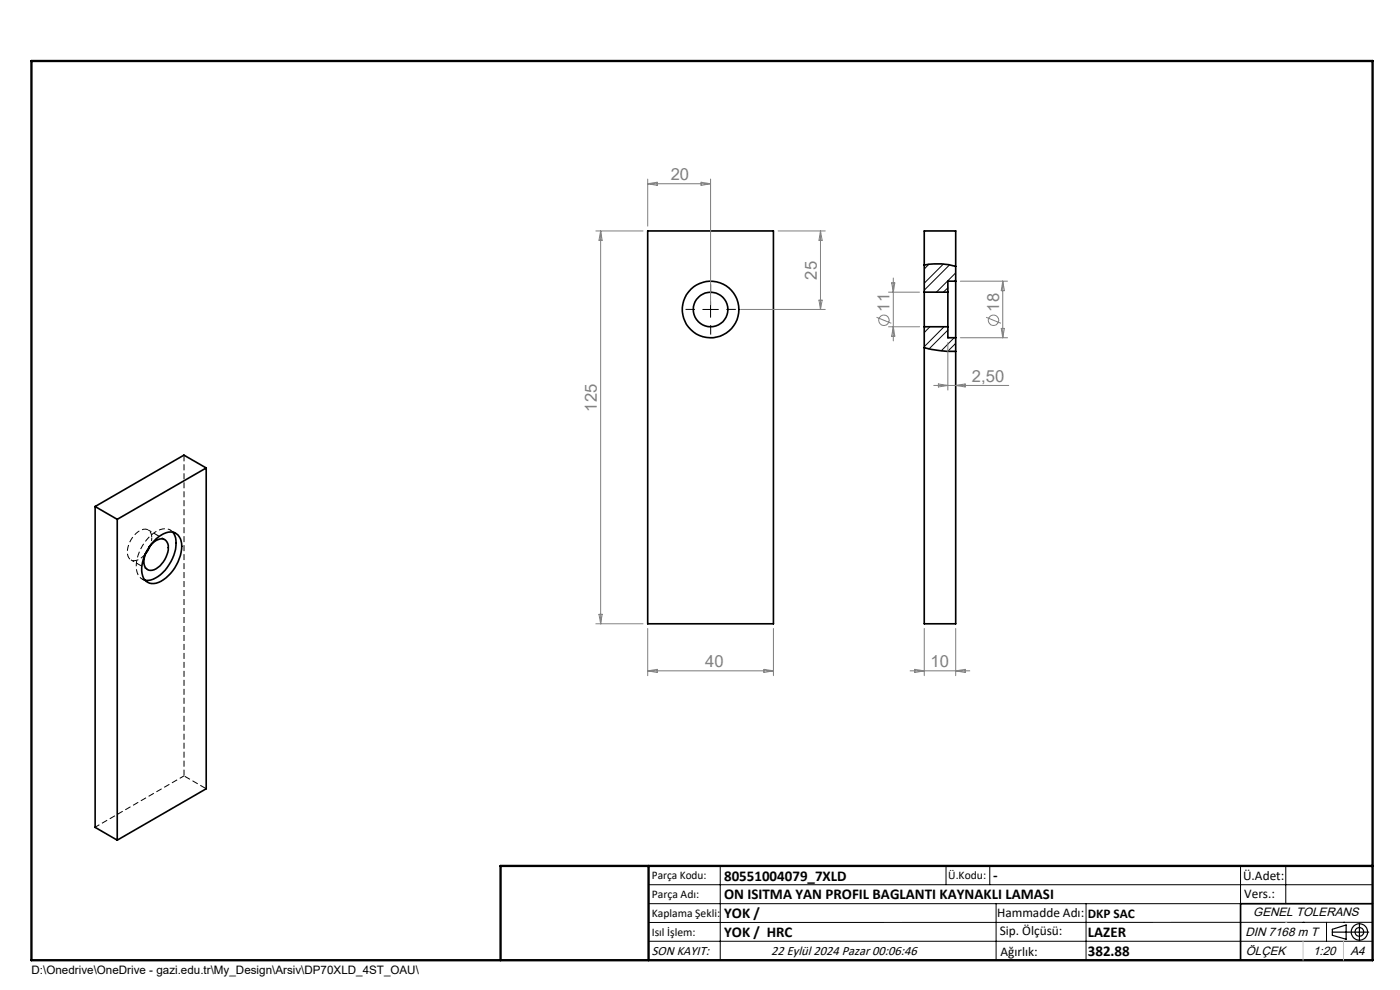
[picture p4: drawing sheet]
<svg xmlns="http://www.w3.org/2000/svg" width="297mm" height="210mm" viewBox="0 0 297 210" stroke-linecap="round" stroke-linejoin="round" font-family="sans-serif">
<g fill="none" stroke="#000" stroke-width=".35">
<path d="M137.4 49h26.7v83.3h-26.7zM196.1 56.2a14.5 14.5 0 0 1 6.6 .3M202.7 59.6v12M202.7 59.6v-10.6h-6.6v13M202.7 59.6h-1.6v2.4M196.1 73.8a24.3 24.3 0 0 0 6.6 .7M196.1 62v7.3M196.1 69.3v63h6.6v-60.7M196.1 69.3h5M196.1 62h5M201.1 62v7.3M201.1 69.3v2.3h1.6"/>
<path d="M43.7 99.3l-4.7-2.8-18.8 10.9M43.7 99.3l-18.8 10.9M43.7 99.3v68l-18.8 10.9M20.2 107.4l4.7 2.8M20.2 107.4v68.1l4.7 2.7M24.9 110.2v68M31.6 116a3.2 3.2 0 0 1 3-1.6 2.08 2.08 0 0 1 1 2.7 5.4 5.4 0 0 1-3.3 3.9 1.67 1.67 0 0 1-1.7-2.3l.4-1.5M31.9 115.8l-1 1.7M33.1 114.3a4 4 0 0 1 4-1.3 3.1 3.1 0 0 1 1.4 3.5 8.8 8.8 0 0 1-5.4 7.2 2.42 2.42 0 0 1-3-2.6 9.3 9.3 0 0 1 3-6.8zM36.7 112.9a5.6 5.6 0 0 1-.1 5.6 7.6 7.6 0 0 1-5.1 4.6h-.7M291.2 191.7h-28v12"/>
<circle cx="150.7" cy="65.7" r="6"/>
<circle cx="150.7" cy="65.7" r="3.7"/>
</g>
<path d="M36.7 112.9a2.64 2.64 0 0 0-3.7-.1 9.1 9.1 0 0 0-4 8.1 2.4 2.4 0 0 0 1.8 2.2" fill="none" stroke="#000" stroke-width=".21" stroke-dasharray="1.3 .6" stroke-linecap="butt"/>
<path d="M31 117.2l.7-1.2M37.3 113.1l-1.2-.7M30.1 122.8l1.2 .7" fill="none" stroke="#000" stroke-width=".21" stroke-dasharray="1.3 .6" stroke-dashoffset=".7" stroke-linecap="butt"/>
<path d="M39 96.5v68.1M32.2 114.1a1.58 1.58 0 0 0-.8-1.7 1.58 1.58 0 0 0-1.8 .2 5.3 5.3 0 0 0-2.5 5.3 1.52 1.52 0 0 0 2.5 .7l1.3-1.1" fill="none" stroke="#000" stroke-width=".21" stroke-dasharray="1.3 .6" stroke-dashoffset="-.1" stroke-linecap="butt"/>
<path d="M31.9 115.8l.3-1.7" fill="none" stroke="#000" stroke-width=".21" stroke-dasharray="1.3 .6" stroke-dashoffset=".9" stroke-linecap="butt"/>
<path d="M39 164.6l4.7 2.7" fill="none" stroke="#000" stroke-width=".21" stroke-dasharray="1.3 .6" stroke-dashoffset="-.2" stroke-linecap="butt"/>
<path d="M39 164.6l-18.8 10.9" fill="none" stroke="#000" stroke-width=".21" stroke-dasharray="1.3 .6" stroke-dashoffset=".2" stroke-linecap="butt"/>
<path d="M27.8 118.8l3.5 2M35 114.5l-3.6-2.1" fill="none" stroke="#000" stroke-width=".21" stroke-dasharray="1.3 .6" stroke-dashoffset=".5" stroke-linecap="butt"/>
<g fill="none" stroke="#000" stroke-width=".21">
<path d="M197.1 56l-1 1.1M200.1 56l-4 4.1M201.4 56.2l-5.3 5.4M202.7 57.9l-4.1 4.1M202.7 59.4l-.2 .2M149.1 65.6h3.3M150.7 64v3.3M197.3 69.3l-1.2 1.2M200.3 69.3l-4.2 4.2M201.1 70l-4 4M201.1 61.1l-1 .9M202.4 71.6l-2.7 2.8"/>
<path d="M202.7 72.8l-1.7 1.7M137.6 187.7h153.6M137.6 191.7h153.6M137.6 199.7h153.6M152.8 183.7v20M200.7 183.7v4M210 183.7v4M211.3 191.7v12M230.4 191.7v12M263.2 183.7v20M272.8 183.7v8M276.4 195.6h.1"/>
<path d="M281.4 195.6v4.1M285 195.6h.1M291.2 195.6l-153.6 .1"/>
</g>
<g fill="none" stroke="#808080" stroke-width=".21">
<path d="M137.4 38v10M137.4 39h13.3M137.4 39l2-.3v.6zM148.7 38.7l2 .3-2 .3zM150.7 38v26.7M126.4 49h10M127.4 49l.3 2h-.6zM127.4 49v83.3M165.1 49h10M174.1 49v16.6M174.1 49l.3 2h-.7zM189.2 60h.6l-.3 2z"/>
<path d="M189.5 59v13.3M203.7 59.6h10M212.7 59.6v12M212.7 59.6l.4 2.1h-.7zM157.1 65.6h18M173.7 63.7h.7l-.3 1.9zM185.9 67.3l3.2 1.3M188.5 69.3h6.6M188.5 62h6.6M189.5 69.3l.3 2h-.6zM201.1 72.7v10.1M203.7 71.6h10"/>
<path d="M209.2 67.3l3.1 1.3M212.4 69.7h.7l-.4 1.9zM198.1 81.8h15.9M199.1 81.4l2 .4-2 .3zM202.7 81.8l2.1-.4v.7zM126.4 132.3h10M127.1 130.3h.6l-.3 2zM137.4 133.3v10M164.1 133.3v10M196.1 133.3v10M202.7 133.3v10M137.4 142.3l2-.3v.7z"/>
<path d="M137.4 142.3h26.7M162.1 142l2 .3-2 .4zM193.1 142.3h12.6M194.1 142l2 .3-2 .4zM202.7 142.3l2.1-.3v.7z"/>
<circle cx="187.5" cy="67.9" r="1.09"/>
<circle cx="210.8" cy="67.9" r="1.09"/>
</g>
<g fill="none" stroke="#000" stroke-width=".25">
<path d="M282.6 197.7h7.8M282.6 197.1l3-.9v3l-3-.8zM288.4 195.8v3.8M106.2 203.7h185"/>
<circle cx="288.4" cy="197.7" r="1.74"/>
<circle cx="288.4" cy="197.7" r=".93"/>
</g>
<path d="M147.4 65.6h-2M150.8 62.3v-2M150.8 69v2M154.1 65.6h2" fill="none" stroke="#000" stroke-width=".21" stroke-dasharray="15.2 1.3 1.3 1.3" stroke-linecap="butt"/>
<path d="M6.7 12.9h284.5v190.8h-284.5zM137.6 183.7v20M291.2 183.7h-185v20" fill="none" stroke="#000" stroke-width=".5"/>
<path d="M276.4 199.7v4M285 199.7v4" fill="none" stroke="#c0c0c0" stroke-width=".21"/>
<path d="M272.8 195.6h.1" fill="none" stroke="#c0c0c0" stroke-width=".25"/>
<g font-size="3.5" fill="#808080">
<text x="142.3" y="38.2">20</text>
<text x="173.3" y="59.3" transform="rotate(-90 173.3 59.3)">25</text>
<text x="188.7" y="66.1" transform="rotate(-90 188.7 66.1)">11</text>
<text x="212" y="66.1" transform="rotate(-90 212 66.1)">18</text>
<text x="206.2" y="80.9">2,50</text>
<text x="126.6" y="87.3" transform="rotate(-90 126.6 87.3)">125</text>
<text x="149.6" y="141.5">40</text>
<text x="197.4" y="141.5">10</text>
</g>
<g font-size="3.2">
<text x="153.6" y="186.8">80551004079_7XLD</text>
<text x="153.6" y="190.8">ON ISITMA YAN PROFIL BAGLANTI KAYNAKLI LAMASI</text>
<text x="210.7" y="186.6">-</text>
<text x="153.6" y="194.8">YOK /</text>
<text x="153.6" y="198.8">YOK / HRC</text>
<text x="230.8" y="198.7">LAZER</text>
<text x="230.8" y="202.8">382.88</text>
</g>
<g font-size="2.8">
<text x="263.7" y="186.7">Ü.Adet:</text>
<text x="263.9" y="190.5">Vers.:</text>
<text x="211.5" y="194.5">Hammadde Adı:</text>
<text x="230.8" y="194.7">DKP SAC</text>
<text x="138.3" y="202.6">SON KAYIT:</text>
<text x="163.6" y="202.6">22 Eylül 2024 Pazar 00:06:46</text>
<text x="212.1" y="198.4">Sip. Ölçüsü:</text>
<text x="212.2" y="202.7">Ağırlık:</text>
</g>
<g font-size="2.6">
<text x="265.9" y="194.4">GENEL TOLERANS</text>
<text x="264.2" y="198.5">DIN 7168 m T</text>
<text x="264.3" y="202.6">ÖLÇEK</text>
<text x="278.5" y="202.6">1:20</text>
<text x="286.5" y="202.6">A4</text>
</g>
<g font-size="2.5">
<text x="138.3" y="186.4">Parça Kodu:</text>
<text x="138.3" y="190.5">Parça Adı:</text>
<text x="201.2" y="186.5">Ü.Kodu:</text>
<text x="138.3" y="194.5">Kaplama Şekli:</text>
<text x="138.3" y="198.6">Isıl İşlem:</text>
<text x="6.7" y="206.7">D:\Onedrive\OneDrive - gazi.edu.tr\My_Design\Arsiv\DP70XLD_4ST_OAU\</text>
</g>
</svg>
